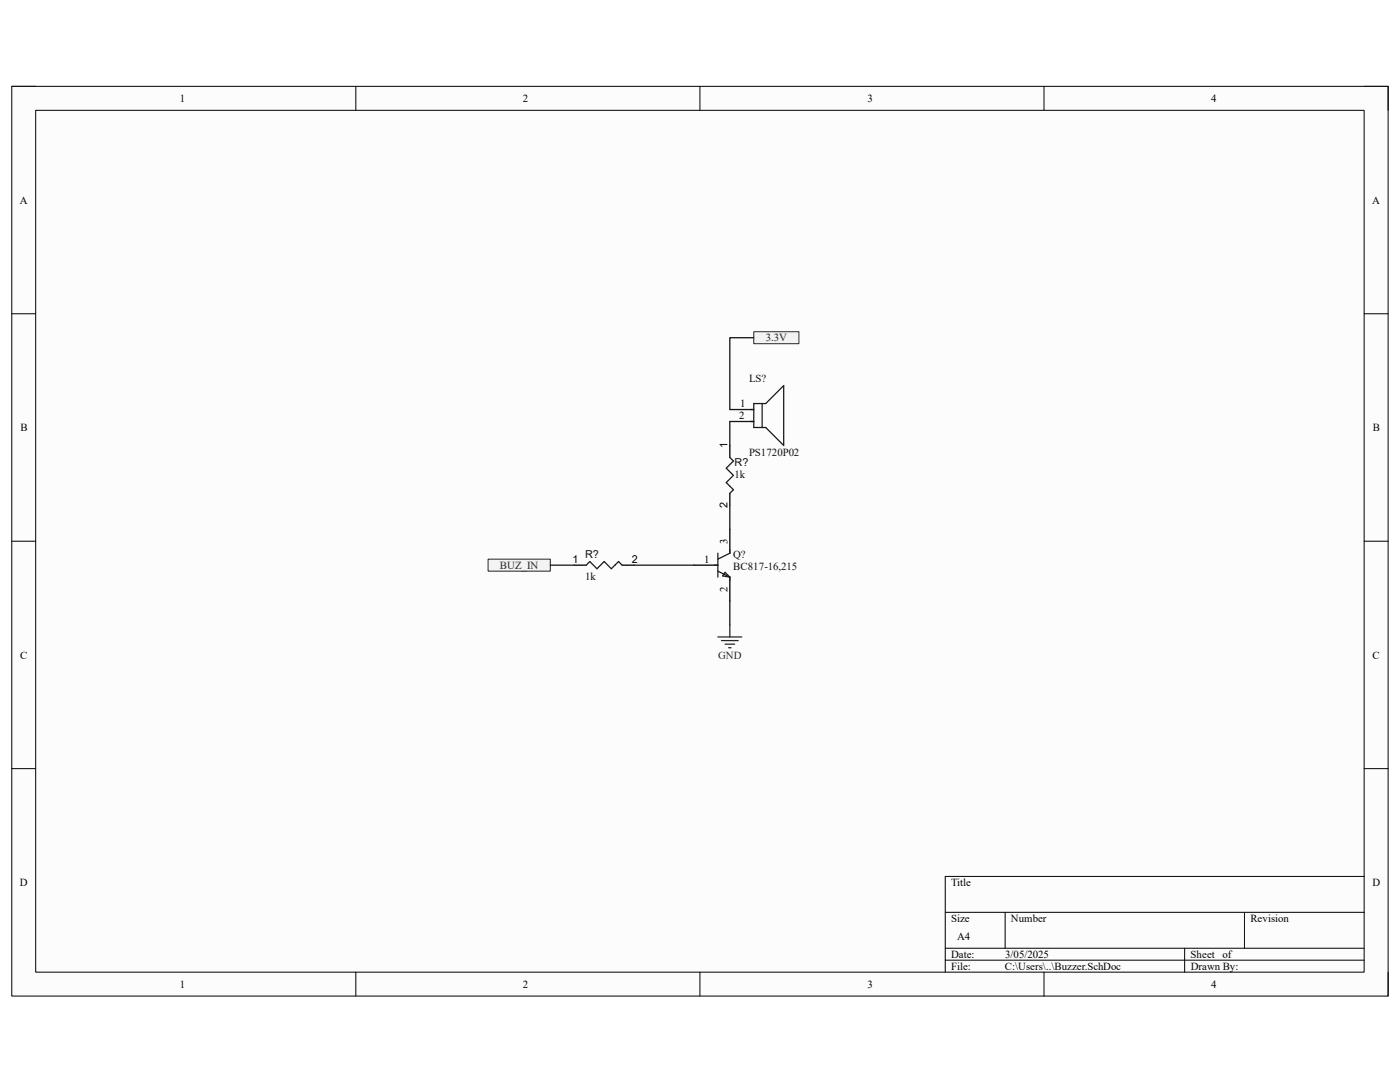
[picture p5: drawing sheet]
<svg xmlns="http://www.w3.org/2000/svg" width="279mm" height="216mm" viewBox="0 0 279 216" stroke-linecap="round" stroke-linejoin="round" font-family="sans-serif">
<path d="M2.3 17.2h274.7v181.6h-274.7z" fill-rule="evenodd" fill="#fcfcfc"/>
<path d="M2.3 17.2h274.7v181.6h-274.7z" fill="none" stroke="#000" stroke-width=".2"/>
<path d="M7.1 22h265.1v172h-265.1z" fill-rule="evenodd" fill="#fcfcfc"/>
<g fill="none" stroke="#000" stroke-width=".2">
<path d="M2.3 17.2h4.8M71 17.2v4.8M139.7 17.2v4.8M208.4 17.2v4.8M272.2 17.2h4.8v4.8M7.1 22h265.1v172h-265.1zM2.3 62.6h4.8M272.2 62.6h4.8M2.3 108h4.8M272.2 108h4.8M2.3 153.4h4.8M272.2 153.4h4.8"/>
<path d="M272.2 174.9h-83.6v19.1M71 194v4.8M139.7 194v4.8M188.6 182h83.6M188.6 189.2h83.6M188.6 191.6h83.6M200.6 182v7.2M208.4 194v4.8M236.4 189.2v4.8M248.4 182v7.2M277 194v4.8"/>
</g>
<path d="M97.4 111.6h12.4v2.4h-12.4z" fill-rule="evenodd" fill="#f0f0f0"/>
<path d="M97.4 111.6h12.4v2.4h-12.4z" fill="none" stroke="#262626" stroke-width=".2"/>
<path d="M145.7 88.9v2.4M145.7 98.4v2.4M145.7 81.7h4.7M145.7 84.1h4.7M114.6 112.8h2.4M124.2 112.8h2.3M138.5 112.8h4.8M145.7 105.6v4.8M145.7 115.2v4.7" fill="none" stroke="#000" stroke-width=".25"/>
<path d="M145.7 91.3l.7 .7-1.5 1.4 1.5 1.5-1.5 1.4 1.5 1.4-.7 .7M149.7 81.7h.7M149.7 84.1h.7M150.4 80.5h2.4l3.6-3.6v12l-3.6-3.6h-2.4zM152.1 80.5v4.8M117 112.8l.7-.7 1.4 1.4 1.5-1.4 1.4 1.4 1.4-1.4 .8 .7M142.5 112.8h.8M143.3 110.4v4.8M143.3 114l2.4 1.2M144.7 114.2l1 1-1.5-.3zM145.7 109.7v.7l-2.4 1.2M145.7 115.2v.7" fill="none" stroke="#1c1c1c" stroke-width=".25"/>
<path d="M143.3 127.1h4.7M144 127.8h3.3M144.7 128.5h1.9M145.4 129.2h.5M145.7 124.7v2.4" fill="none" stroke="#262626" stroke-width=".25"/>
<path d="M150.4 66.2h9v2.4h-9z" fill-rule="evenodd" fill="#f0f0f0"/>
<path d="M150.4 66.2h9v2.4h-9z" fill="none" stroke="#262626" stroke-width=".2"/>
<path d="M150.4 67.4h-4.7v14.3M145.7 84.1v4.8M109.8 112.8h4.8M126.5 112.8h12M145.7 100.8v4.8M145.7 119.9v4.8" fill="none" stroke="#0e0e0e" stroke-width=".25"/>
<g font-size="2.2">
<text x="35.9" y="20.4">1</text>
<text x="104.4" y="20.4">2</text>
<text x="173.1" y="20.4">3</text>
<text x="241.7" y="20.4">4</text>
<text x="3.9" y="40.6">A</text>
<text x="273.9" y="40.6">A</text>
<text x="147.5" y="83.7">2</text>
<text x="147.7" y="81.3">1</text>
<text x="4.1" y="86">B</text>
<text x="145.2" y="89.4" transform="rotate(-90 145.2 89.4)">1</text>
<text x="274" y="86">B</text>
<text x="145.2" y="101.4" transform="rotate(-90 145.2 101.4)">2</text>
<text x="114.3" y="112.3">1</text>
<text x="126.1" y="112.3">2</text>
<text x="140.5" y="112.3">1</text>
<text x="145.2" y="108.5" transform="rotate(-90 145.2 108.5)">3</text>
<text x="145.2" y="118.1" transform="rotate(-90 145.2 118.1)">2</text>
<text x="4" y="131.4">C</text>
<text x="273.9" y="131.4">C</text>
<text x="4" y="176.8">D</text>
<text x="189.8" y="176.8">Title</text>
<text x="273.9" y="176.8">D</text>
<text x="189.8" y="184">Size</text>
<text x="201.8" y="184">Number</text>
<text x="249.6" y="184">Revision</text>
<text x="189.8" y="191.1">Date:</text>
<text x="191" y="187.5">A4</text>
<text x="200.6" y="191.1">3/05/2025</text>
<text x="237.6" y="191.1">Sheet</text>
<text x="244" y="191.1">of</text>
<text x="35.9" y="197.1">1</text>
<text x="104.4" y="197.1">2</text>
<text x="173.1" y="197.1">3</text>
<text x="189.8" y="193.5">File:</text>
<text x="200.6" y="193.5">C:\Users\..\Buzzer.SchDoc</text>
<text x="237.6" y="193.5">Drawn By:</text>
<text x="241.7" y="197.1">4</text>
</g>
<g font-size="2.2" fill="#262626">
<text x="152.8" y="68.1">3.3V</text>
<text x="99.8" y="113.5">BUZ_IN</text>
<text x="143.3" y="131.4">GND</text>
</g>
<g font-size="2.2" fill="#0e0e0e">
<text x="149.5" y="76.2">LS?</text>
<text x="146.6" y="95.3">1k</text>
<text x="146.6" y="93">R?</text>
<text x="149.5" y="91.1">PS1720P02</text>
<text x="116.8" y="111.4">R?</text>
<text x="146.3" y="111.3">Q?</text>
<text x="146.3" y="113.7">BC817-16,215</text>
<text x="116.8" y="115.7">1k</text>
</g>
</svg>
